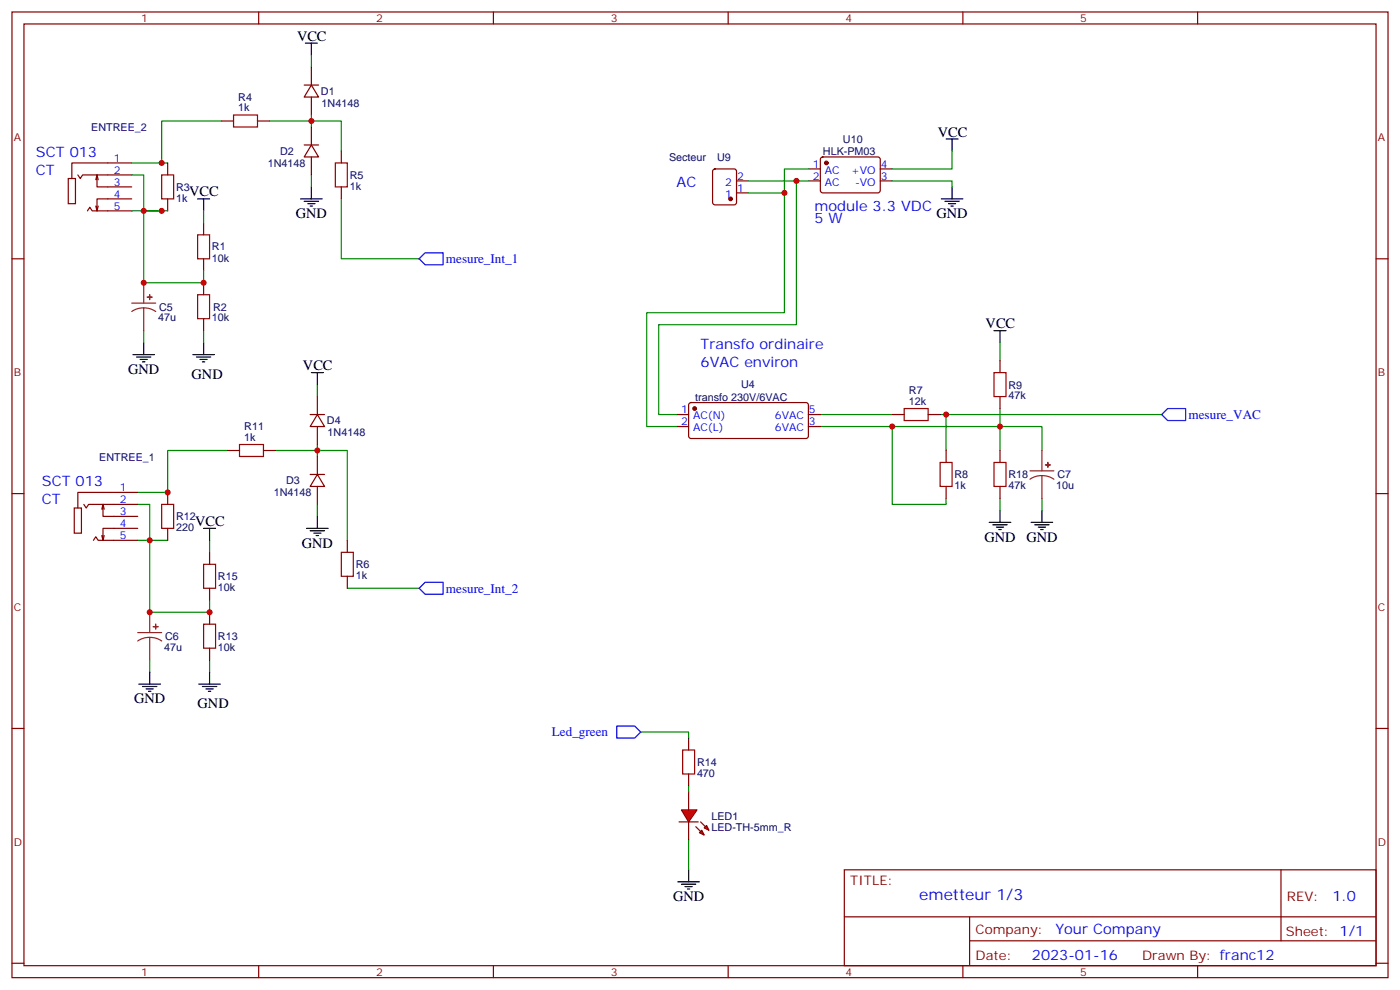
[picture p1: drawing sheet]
<svg xmlns="http://www.w3.org/2000/svg" width="412mm" height="292mm" viewBox="0 0 412 292" stroke-linecap="round" stroke-linejoin="round" font-family="sans-serif">
<g fill="none" stroke="#870000" stroke-width=".35">
<path d="M3.5 3.5h405.4v284.4h-405.4zM7.1 7.1h398.2v277.2h-398.2zM76.2 3.5v3.6M145.3 3.5v3.6M214.5 3.5v3.6M283.6 3.5v3.6M352.8 3.5v3.6M20.1 52.6h2.1v7.4h-2.1zM22.9 51.5l.7 1.1 .7-1.1h14.5M28.2 52.9l.4-1.4v3.5h10.2M28.6 51.5l.3 1.4M38.8 48h-17.6v4.6"/>
<path d="M38.8 58.6h-10.2v3.5l-.4-1.4M3.5 76.2h3.6M25.8 62.1l.7-1.1 .7 1.1h11.6M28.9 60.7l-.3 1.4M60 65.6v3.5M60 76.2v3.5M405.3 76.2h3.6M3.5 145.3h3.6M405.3 145.3h3.6M3.5 214.5h3.6M405.3 214.5h3.6M248.7 256.1h156.6v28.2h-156.6z"/>
<path d="M377.3 256.1v20.9M248.7 270h156.5M285.6 277h119.6M285.6 270v14.1M3.5 283.6h3.6M76.2 284.3v3.6M145.3 284.3v3.6M214.5 284.3v3.6M283.6 284.3v3.6M352.8 284.3v3.6M405.3 283.6h3.6"/>
</g>
<path d="M58.2 69.1h3.5v7.1h-3.5z" fill="none" stroke="#a10000" stroke-width=".35"/>
<g fill="#f00" stroke="#870000" stroke-width=".35">
<path d="M200.7 238.5h4.6l-2.5 3.5z"/>
<path d="M200 242h5.7z"/>
</g>
<g fill="#870000" stroke="#870000" stroke-width=".35">
<path d="M206.4 242l1.4 1.4z"/>
<path d="M205 243.4l1.4 1.4z"/>
</g>
<g fill="#f00" stroke="#870000" stroke-width=".35">
<path d="M207.4 243.8l.7-.7 .7 1.4z"/>
<path d="M206.7 244.5l.7 1.4-1.4-.7z"/>
</g>
<g fill="none" stroke="#870000" stroke-width=".35">
<path d="M91.7 19.8v5.2M65.3 35.6h3.5M75.8 35.6h3.6M89.6 25h4.2M91.7 25l2.1 3.6h-4.2zM91.7 28.6v5.3M91.7 37.4v5.3M49.4 48v3.5M49.4 58.6v3.5M89.6 42.7h4.2M91.7 42.7l2.1 3.5h-4.2zM91.7 46.2v5.3"/>
<path d="M100.5 44.4v3.6M100.5 55v3.6M210.1 49.9l.5-.2h5.7l.6 .5 .1 9.4-.5 .7h-5.9l-.6-.4-.1-9.5zM217 53.3h3.5M217 56.8h3.5M238.1 49.7h3.6M238.1 53.3h3.6M241.9 46.4l.5-.2 16.5 .1 .4 .6-.1 9.5-.6 .4-16.5-.1-.4-.6v-9.2zM259.3 49.7h3.5M259.3 53.3h3.5M60 83.3v3.5M60 93.8v3.6"/>
<path d="M93.5 116.8v5.3M203.1 118.7l.5-.2 34.1 .1 .4 .6v9.5l-.7 .4h-34.1l-.5-.7v-9.2zM294.6 106.2v3.5M294.6 116.8v3.5M67 132.6h3.6M77.6 132.6h3.5M91.4 139.7h4.2M91.4 122.1h4.2M93.5 139.7l2.1 3.5h-4.2zM93.5 122.1l2.1 3.5h-4.2zM93.5 125.6v5.3M93.5 134.4v5.3"/>
<path d="M199.3 122.1h3.5M199.3 125.6h3.5M238.1 122.1h3.6M238.1 125.6h3.6M262.8 122.1h3.5M273.4 122.1h3.5M278.7 132.6v3.6M294.6 132.6v3.6M21.9 149.6h2.1v7.4h-2.1zM24.7 148.5l.7 1.1 .7-1.1h14.5M27.5 159.1l.7-1.1 .7 1.1h11.7M30 149.9l.3-1.4v3.5h10.3"/>
<path d="M30.3 148.5l.4 1.4M30.7 157.7l-.4 1.4M40.6 145h-17.7v4.6M40.6 155.6h-10.3v3.5l-.3-1.4M49.4 145v3.5M49.4 155.6v3.5M93.5 143.2v5.3M102.3 159.1v3.5M278.7 143.2v3.6M294.6 143.2v3.6M61.7 162.6v3.6M61.7 173.2v3.5"/>
<path d="M102.3 169.7v3.5M61.7 180.3v3.5M61.7 190.9v3.5M202.8 217.3v3.5M202.8 227.9v3.5M202.8 233.2v5.3M202.8 242v5.3"/>
</g>
<g fill="none" stroke="#a10000" stroke-width=".35">
<path d="M68.8 33.9h7v3.5h-7zM47.6 51.5h3.6v7.1h-3.6zM98.8 48h3.5v7h-3.5zM58.2 86.8h3.5v7h-3.5zM292.8 109.7h3.5v7.1h-3.5zM70.6 130.9h7v3.5h-7zM266.3 120.3h7.1v3.5h-7.1zM276.9 136.2h3.6v7h-3.6zM292.8 136.2h3.5v7h-3.5zM47.6 148.5h3.6v7.1h-3.6zM60 166.2h3.5v7h-3.5zM100.5 162.6h3.6v7.1h-3.6z"/>
<path d="M60 183.8h3.5v7.1h-3.5zM201.1 220.8h3.5v7.1h-3.5z"/>
</g>
<g fill="none" stroke="#008700" stroke-width=".35">
<path d="M91.7 16.2v3.6M65.3 35.6h-17.7v12.4h-8.8M79.4 35.6h21.1v8.8M91.7 33.9v3.5M38.8 51.5h3.5v10.6h5.3M47.6 48h1.8M91.7 51.5v3.5M100.5 58.6v17.6h23M220.5 53.3h17.6M231.1 56.8v35.3h-40.6v33.5h8.8M234.6 53.3v42.3h-40.6v26.5h5.3M238.1 49.7h-7v7.1h-10.6"/>
<path d="M262.8 53.3h17.7v1.7M280.5 44.4v5.3h-17.7M38.8 62.1h10.6M42.3 62.1v21.2h17.7v-3.6M60 62.1v3.5M42.3 97.4v3.5M60 97.4v3.5M93.5 113.2v3.6M294.6 100.9v5.3M67 132.6h-17.6v12.4h-8.8M81.1 132.6h21.2v26.5M93.5 130.9v3.5"/>
<path d="M241.7 122.1h21.1M241.7 125.6h65.2v7M262.8 125.6v22.9h15.9v-1.7M276.9 122.1h1.8v10.5M278.7 122.1h63.5M294.6 120.3v12.3M40.6 148.5h3.5v10.6h5.3M40.6 159.1h3.5v21.2h17.6v-3.6M61.7 159.1v3.5M93.5 148.5v3.5M294.6 146.8v3.5M306.9 146.8v3.5"/>
<path d="M102.3 173.2h21.2M44.1 194.4v3.5M61.7 194.4v3.5M188.7 215.5h14.1v1.8M202.8 231.4v1.8M202.8 247.3v8.8"/>
</g>
<g fill="none" stroke="#000" stroke-width=".35">
<path d="M90 12.7h3.5M91.7 12.7v3.5M58.2 58.6h3.5M60 58.6v3.5M88.5 58.6h6.4M89.6 59.3h4.2M90.7 60h2.1M91.7 55v3.6M277.3 58.6h6.3M278.3 59.3h4.3M278.7 40.9h3.5M279.4 60h2.1"/>
<path d="M280.5 40.9v3.5M280.5 55v3.6M91.4 60.7h.7M280.1 60.7h.7M292.8 97.4h3.5M294.6 97.4v3.5M39.2 104.4h6.3M40.2 105.1h4.2M41.3 105.8h2.1M42 106.5h.7M42.3 100.9v3.5M56.8 104.4h6.3"/>
<path d="M57.9 105.1h4.2M58.9 105.8h2.1M59.6 106.5h.7M60 100.9v3.5M91.7 109.7h3.5M93.5 109.7v3.5M60 155.6h3.5M61.7 155.6v3.5M90.3 155.6h6.4M91.4 156.3h4.2M92.4 157h2.1M93.1 157.7h.7"/>
<path d="M93.5 152v3.6M291.4 153.8h6.3M292.5 154.5h4.2M293.5 155.2h2.1M294.2 155.9h.7M294.6 150.3v3.5M303.7 153.8h6.4M304.8 154.5h4.2M305.9 155.2h2.1M306.6 155.9h.7M306.9 150.3v3.5M44.1 197.9v3.5"/>
<path d="M61.7 197.9v3.5M40.9 201.4h6.4M42 202.1h4.2M43 202.8h2.2M43.7 203.6h.7M58.6 201.4h6.3M59.6 202.1h4.3M60.7 202.8h2.1M61.4 203.6h.7M199.7 259.6h6.3M202.8 256.1v3.5M200.7 260.3h4.3"/>
<path d="M201.8 261.1h2.1M202.5 261.8h.7"/>
</g>
<path d="M125.2 74.4h5.3v3.6h-5.3l-1.7-1.8zM342.2 122.1l1.8-1.8h5.2v3.5h-5.2zM123.5 173.2l1.7-1.8h5.3v3.6h-5.3zM181.7 213.8h5.3l1.7 1.7-1.7 1.8h-5.3z" fill="none" stroke="#00f" stroke-width=".35"/>
<g fill="#870000" stroke="#870000" stroke-width=".35">
<circle cx="204.6" cy="120.3" r=".53"/>
<circle cx="243.4" cy="48" r=".53"/>
<circle cx="215.2" cy="58.6" r=".53"/>
</g>
<g fill="none" stroke="#8c2424" stroke-width=".35">
<path d="M38.8 89.3h7.1M42.3 90.7l-1.8 .2-1.7 .8M42.3 90.7l1.9 .2 1.7 .8M42.3 83.3v6M42.3 90.7v6.7M303.4 138.6h7M306.9 132.6v6M306.9 140.1l-1.8 .2-1.7 .8M306.9 140.1l1.9 .2 1.6 .8M306.9 140.1v6.7M40.6 186.3h7M44.1 187.7l-1.9 .2-1.6 .8"/>
<path d="M44.1 187.7l1.8 .2 1.7 .8M44.1 180.3v6M44.1 187.7v6.7"/>
</g>
<g fill="#8c2424" stroke="#8c2424" stroke-width=".35">
<path d="M43.4 87.5h1.4z"/>
<path d="M44.1 86.8v1.4z"/>
<path d="M45.2 184.5h1.4z"/>
<path d="M45.8 183.8l.1 1.4z"/>
<path d="M308 136.9h1.4z"/>
<path d="M308.6 136.2l.1 1.4z"/>
</g>
<g fill="#c00">
<circle cx="91.7" cy="35.6" r=".88"/>
<circle cx="42.3" cy="62.1" r=".88"/>
<circle cx="294.6" cy="125.6" r=".88"/>
<circle cx="262.8" cy="125.6" r=".88"/>
<circle cx="278.7" cy="122.1" r=".88"/>
<circle cx="44.1" cy="159.1" r=".88"/>
<circle cx="49.4" cy="145" r=".88"/>
<circle cx="61.7" cy="180.3" r=".88"/>
<circle cx="93.5" cy="132.6" r=".88"/>
<circle cx="60" cy="83.3" r=".88"/>
<circle cx="47.6" cy="48" r=".88"/>
<circle cx="47.6" cy="62.1" r=".88"/>
<circle cx="42.3" cy="83.3" r=".88"/>
<circle cx="44.1" cy="180.3" r=".88"/>
<circle cx="234.6" cy="53.3" r=".88"/>
<circle cx="231.1" cy="56.8" r=".88"/>
</g>
<text font-size="4.6" fill="#00f" x="270.8" y="265.1">emetteur 1/3</text>
<g font-size="4.2">
<text x="87.5" y="12">VCC</text>
<text x="276.2" y="40.2">VCC</text>
<text x="55.7" y="57.9">VCC</text>
<text x="87.1" y="64.2">GND</text>
<text x="275.9" y="64.2">GND</text>
<text x="290.3" y="96.7">VCC</text>
<text x="37.7" y="110.1">GND</text>
<text x="56.4" y="111.5">GND</text>
<text x="89.3" y="109">VCC</text>
<text x="57.5" y="154.9">VCC</text>
<text x="88.9" y="161.2">GND</text>
<text x="290" y="159.5">GND</text>
<text x="302.3" y="159.5">GND</text>
<text x="39.5" y="207.1">GND</text>
<text x="58.2" y="208.5">GND</text>
<text x="198.3" y="265.3">GND</text>
</g>
<g font-size="4.2" fill="#00f">
<text x="10.6" y="46.2">SCT 013</text>
<text x="10.6" y="51.5">CT</text>
<text x="199.3" y="55">AC</text>
<text x="239.9" y="62.1">module 3.3 VDC</text>
<text x="239.9" y="65.6">5 W</text>
<text x="206.4" y="102.7">Transfo ordinaire</text>
<text x="206.4" y="107.9">6VAC environ</text>
<text x="12.3" y="143.2">SCT 013</text>
<text x="12.3" y="148.5">CT</text>
<text x="392.5" y="265.4">1.0</text>
<text x="310.9" y="274.9">Your Company</text>
<text x="304" y="282.7">2023-01-16</text>
</g>
<g font-size="3.9" fill="#00f">
<text x="131.4" y="77.5">mesure_Int_1</text>
<text x="350.1" y="123.3">mesure_VAC</text>
<text x="131.4" y="174.5">mesure_Int_2</text>
<text x="162.6" y="216.8">Led_green</text>
</g>
<g font-size="3.9" fill="#800">
<text x="250.5" y="260.7">TITLE:</text>
<text x="379.1" y="265.4">REV:</text>
<text x="287.4" y="274.9">Company:</text>
<text x="378.7" y="275.5">Sheet: 1/1</text>
<text x="287.4" y="282.6">Date:</text>
<text x="336.4" y="282.7">Drawn By: franc12</text>
</g>
<g font-size="3.2" fill="#800">
<text x="41.6" y="6.5">1</text>
<text x="110.8" y="6.5">2</text>
<text x="179.9" y="6.5">3</text>
<text x="249.1" y="6.5">4</text>
<text x="318.2" y="6.5">5</text>
<text x="4.1" y="41.6">A</text>
<text x="405.9" y="41.6">A</text>
<text x="4.1" y="110.8">B</text>
<text x="405.9" y="110.8">B</text>
<text x="4.1" y="179.9">C</text>
<text x="405.9" y="179.9">C</text>
<text x="4.1" y="249.1">D</text>
<text x="405.9" y="249.1">D</text>
<text x="41.6" y="287.3">1</text>
<text x="110.8" y="287.3">2</text>
<text x="179.9" y="287.3">3</text>
<text x="249.1" y="287.3">4</text>
<text x="318.2" y="287.3">5</text>
</g>
<g font-size="3.2" fill="#000080">
<text x="70.2" y="29.6">R4</text>
<text x="94.5" y="27.9">D1</text>
<text x="70.2" y="32.8">1k</text>
<text x="94.8" y="31.5">1N4148</text>
<text x="26.9" y="38.7">ENTREE_2</text>
<text x="82.5" y="45.6">D2</text>
<text x="197.1" y="47.4">Secteur</text>
<text x="211.3" y="47.5">U9</text>
<text x="242.4" y="45.6">HLK-PM03</text>
<text x="248.3" y="42.1">U10</text>
<text x="78.9" y="49.1">1N4148</text>
<text x="103" y="52.7">R5</text>
<text x="51.9" y="59.4">1k</text>
<text x="51.9" y="56.1">R3</text>
<text x="103" y="55.9">1k</text>
<text x="62.4" y="77">10k</text>
<text x="62.4" y="73.7">R1</text>
<text x="46.6" y="94.6">47u</text>
<text x="46.9" y="91.5">C5</text>
<text x="62.4" y="94.6">10k</text>
<text x="62.8" y="91.5">R2</text>
<text x="204.8" y="117.9">transfo 230V/6VAC</text>
<text x="218.3" y="114.2">U4</text>
<text x="267.7" y="119.2">12k</text>
<text x="267.7" y="116.1">R7</text>
<text x="297" y="117.6">47k</text>
<text x="297" y="114.4">R9</text>
<text x="96.3" y="124.9">D4</text>
<text x="71.9" y="129.8">1k</text>
<text x="72" y="126.6">R11</text>
<text x="96.5" y="128.5">1N4148</text>
<text x="29.2" y="135.7">ENTREE_1</text>
<text x="84.3" y="142.6">D3</text>
<text x="281.2" y="140.9">R8</text>
<text x="297" y="140.9">R18</text>
<text x="311.1" y="144">10u</text>
<text x="311.5" y="140.8">C7</text>
<text x="80.6" y="146.2">1N4148</text>
<text x="281.2" y="144.1">1k</text>
<text x="297" y="144.1">47k</text>
<text x="51.9" y="153.2">R12</text>
<text x="51.9" y="156.4">220</text>
<text x="104.8" y="167.2">R6</text>
<text x="64.2" y="170.8">R15</text>
<text x="104.8" y="170.5">1k</text>
<text x="64.2" y="174">10k</text>
<text x="48.3" y="191.6">47u</text>
<text x="48.7" y="188.5">C6</text>
<text x="64.2" y="191.7">10k</text>
<text x="64.2" y="188.4">R13</text>
<text x="205.3" y="225.4">R14</text>
<text x="205.3" y="228.7">470</text>
<text x="209.5" y="244.6">LED-TH-5mm_R</text>
<text x="209.5" y="241.3">LED1</text>
</g>
<g font-size="3.2" fill="#00f">
<text x="33.5" y="47.6">1</text>
<text x="33.5" y="51.2">2</text>
<text x="217.1" y="52.9">2</text>
<text x="239.5" y="52.9">2</text>
<text x="239.5" y="49.4">1</text>
<text x="243" y="51.2">AC</text>
<text x="250.7" y="51.2">+VO</text>
<text x="259.5" y="49.4">4</text>
<text x="259.5" y="52.9">3</text>
<text x="33.5" y="54.7">3</text>
<text x="33.5" y="58.2">4</text>
<text x="213.6" y="58.2">1</text>
<text x="213.6" y="54.7">2</text>
<text x="217.1" y="56.4">1</text>
<text x="243" y="54.7">AC</text>
<text x="251.9" y="54.7">-VO</text>
<text x="33.5" y="61.7">5</text>
<text x="200.7" y="121.7">1</text>
<text x="200.7" y="125.2">2</text>
<text x="204.2" y="123.5">AC(N)</text>
<text x="228.3" y="123.5">6VAC</text>
<text x="238.3" y="125.2">3</text>
<text x="238.3" y="121.7">5</text>
<text x="204.2" y="127">AC(L)</text>
<text x="228.3" y="127">6VAC</text>
<text x="35.3" y="144.6">1</text>
<text x="35.3" y="148.2">2</text>
<text x="35.3" y="151.7">3</text>
<text x="35.3" y="155.2">4</text>
<text x="35.3" y="158.7">5</text>
</g>
</svg>
